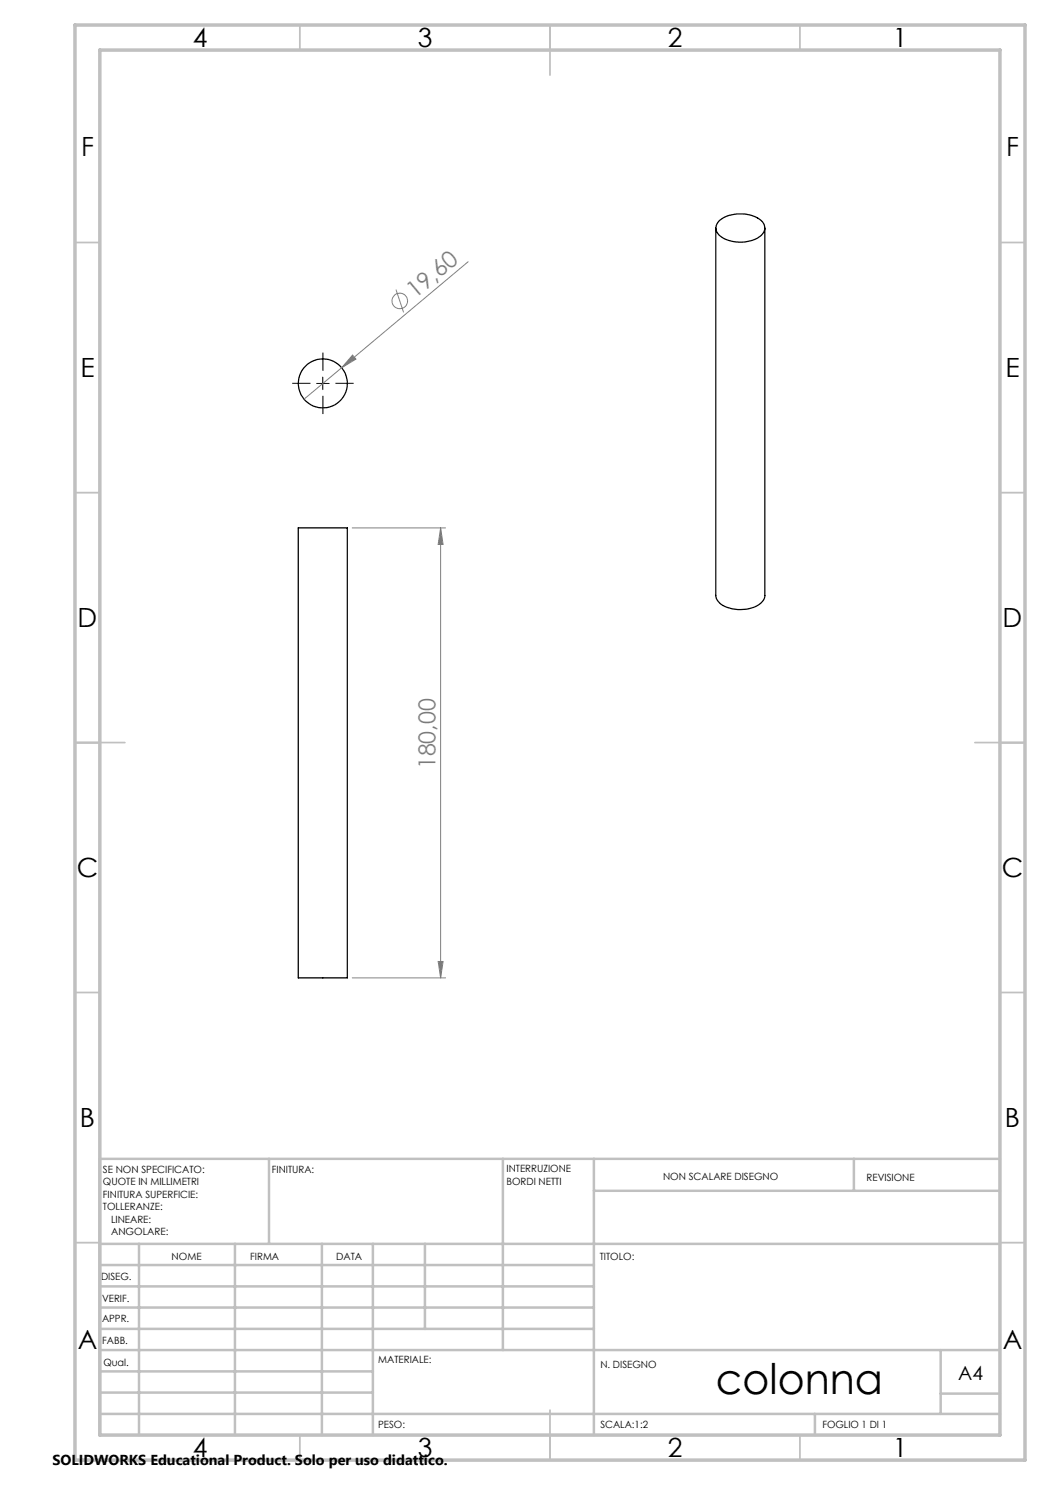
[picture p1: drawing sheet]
<svg xmlns="http://www.w3.org/2000/svg" width="210mm" height="297mm" viewBox="0 0 210 297" stroke-linecap="round" stroke-linejoin="round" font-family="sans-serif">
<g fill="none" stroke="#000" stroke-width=".25">
<path d="M143.2 45.6v73.5a3.2 3.2 0 0 0 2.8 2.5 6.6 6.6 0 0 0 6.5-1.4l.5-.9v-73.7M143.8 44.2a7.2 7.2 0 0 1 8.4-.1 1.95 1.95 0 0 1-.4 3.3 7.1 7.1 0 0 1-8-.4 1.84 1.84 0 0 1 0-2.8zM59.7 105.6h9.8v90h-9.8z"/>
<circle cx="64.6" cy="76.7" r="4.9"/>
</g>
<g fill="none" stroke="#808080" stroke-width=".2">
<path d="M79.2 57.9l1.5 4.6M93.6 52.3l-32.8 27.5M70.5 71l.7 .8-2.9 1.8zM70.4 105.6h18.7M88.1 105.6l.5 3.3h-1zM88.1 105.6v90M70.4 195.6h18.7M87.6 192.3h1l-.5 3.3z"/>
<circle cx="80" cy="60.2" r="1.55"/>
</g>
<path d="M62.1 76.7h-3.7M64.6 74.2v-3.7M64.6 79.2v3.6M67.1 76.7h3.6" fill="none" stroke="#000" stroke-width=".2" stroke-dasharray="15.2 1.3 1.3 1.3" stroke-linecap="butt"/>
<path d="M63.3 76.7h2.5M64.6 75.4v2.5" fill="none" stroke="#000" stroke-width=".2"/>
<g fill="none" stroke="#c0c0c0" stroke-width=".35">
<path d="M60 5v5M110 5v10M160 5v5M15 48.5h5M200 48.5h5M15 98.5h5M200 98.5h5M15 148.5h10M195 148.5h10M15 198.5h5M200 198.5h5M15 248.5h5"/>
<path d="M200 248.5h5M60 287v5M110 282v10M160 287v5"/>
</g>
<g fill="none" stroke="#c0c0c0" stroke-width=".5">
<path d="M53.8 231.8v17M100.6 231.8v38.2M118.8 231.8v55.2M118.8 238.2h81.2M170.8 231.8v6.4M200 231.8h-180v55.2M20 248.8h180M20 257.3h98.8M20 253h98.8M27.8 248.8v38.2M47 248.8v38.2M64.4 248.8v38.2"/>
<path d="M74.6 248.8v38.2M85 248.8v17M20 265.8h98.8M20 261.5h98.8M20 278.5h54.6M20 274.3h54.6M20 270h180M188.1 270v12.8M188.1 278.7h11.9M20 282.8h180M163 282.8v4.2"/>
</g>
<path d="M15 5h190v287h-190zM20 10h180v277h-180z" fill="none" stroke="#c0c0c0" stroke-width=".7"/>
<g fill="#808080">
<path d="M70.5 71l.7 .8-2.9 1.8z"/>
<path d="M87.6 192.3h1l-.5 3.3zM88.1 105.6l.5 3.3h-1z"/>
</g>
<text font-size="8.5" x="143.2" y="278.7">colonna</text>
<g font-size="5.3">
<text x="38.5" y="9.5">4</text>
<text x="83.5" y="9.5">3</text>
<text x="133.5" y="9.5">2</text>
<text x="178.5" y="9.5">1</text>
<text x="16.2" y="31.2">F</text>
<text x="201.2" y="31.2">F</text>
<text x="16.1" y="75.5">E</text>
<text x="201.1" y="75.5">E</text>
<text x="15.5" y="125.5">D</text>
<text x="200.5" y="125.5">D</text>
<text x="15.4" y="175.5">C</text>
<text x="200.4" y="175.5">C</text>
<text x="16" y="225.5">B</text>
<text x="201" y="225.5">B</text>
<text x="15.5" y="269.7">A</text>
<text x="200.5" y="269.7">A</text>
<text x="38.5" y="291.5">4</text>
<text x="83.5" y="291.5">3</text>
<text x="133.5" y="291.5">2</text>
<text x="178.5" y="291.5">1</text>
</g>
<g font-size="4.7" fill="#808080">
<text x="83" y="59.8" transform="rotate(-40 83 59.8)">19,60</text>
<text x="87.1" y="153.9" transform="rotate(-90 87.1 153.9)">180,00</text>
</g>
<text font-size="3.9" x="191.6" y="276">A4</text>
<text font-size="2.9" x="10.5" y="292.9">SOLIDWORKS Educational Product. Solo per uso didattico.</text>
<g font-size="2">
<text x="20.6" y="234.6">SE NON SPECIFICATO:</text>
<text x="20.6" y="237.1">QUOTE IN MILLIMETRI</text>
<text x="20.6" y="239.6">FINITURA SUPERFICIE:</text>
<text x="54.4" y="234.6">FINITURA:</text>
<text x="101.3" y="234.5">INTERRUZIONE</text>
<text x="101.3" y="237">BORDI NETTI</text>
<text x="132.6" y="236">NON SCALARE DISEGNO</text>
<text x="173.3" y="236.2">REVISIONE</text>
<text x="20.6" y="242.1">TOLLERANZE:</text>
<text x="22.2" y="244.6">LINEARE:</text>
<text x="22.2" y="247.1">ANGOLARE:</text>
<text x="34.3" y="252">NOME</text>
<text x="50" y="251.9">FIRMA</text>
<text x="67.2" y="251.9">DATA</text>
<text x="120" y="251.9">TITOLO:</text>
<text x="20.2" y="256.1">DISEG.</text>
<text x="20.4" y="260.3">VERIF.</text>
<text x="20.4" y="264.4">APPR.</text>
<text x="20.5" y="268.8">FABB.</text>
<text x="20.7" y="273.1">Qual.</text>
<text x="75.6" y="272.5">MATERIALE:</text>
<text x="120.1" y="273.6">N. DISEGNO</text>
<text x="75.6" y="285.5">PESO:</text>
<text x="120.1" y="285.6">SCALA:1:2</text>
<text x="164.5" y="285.6">FOGLIO 1 DI 1</text>
</g>
</svg>
